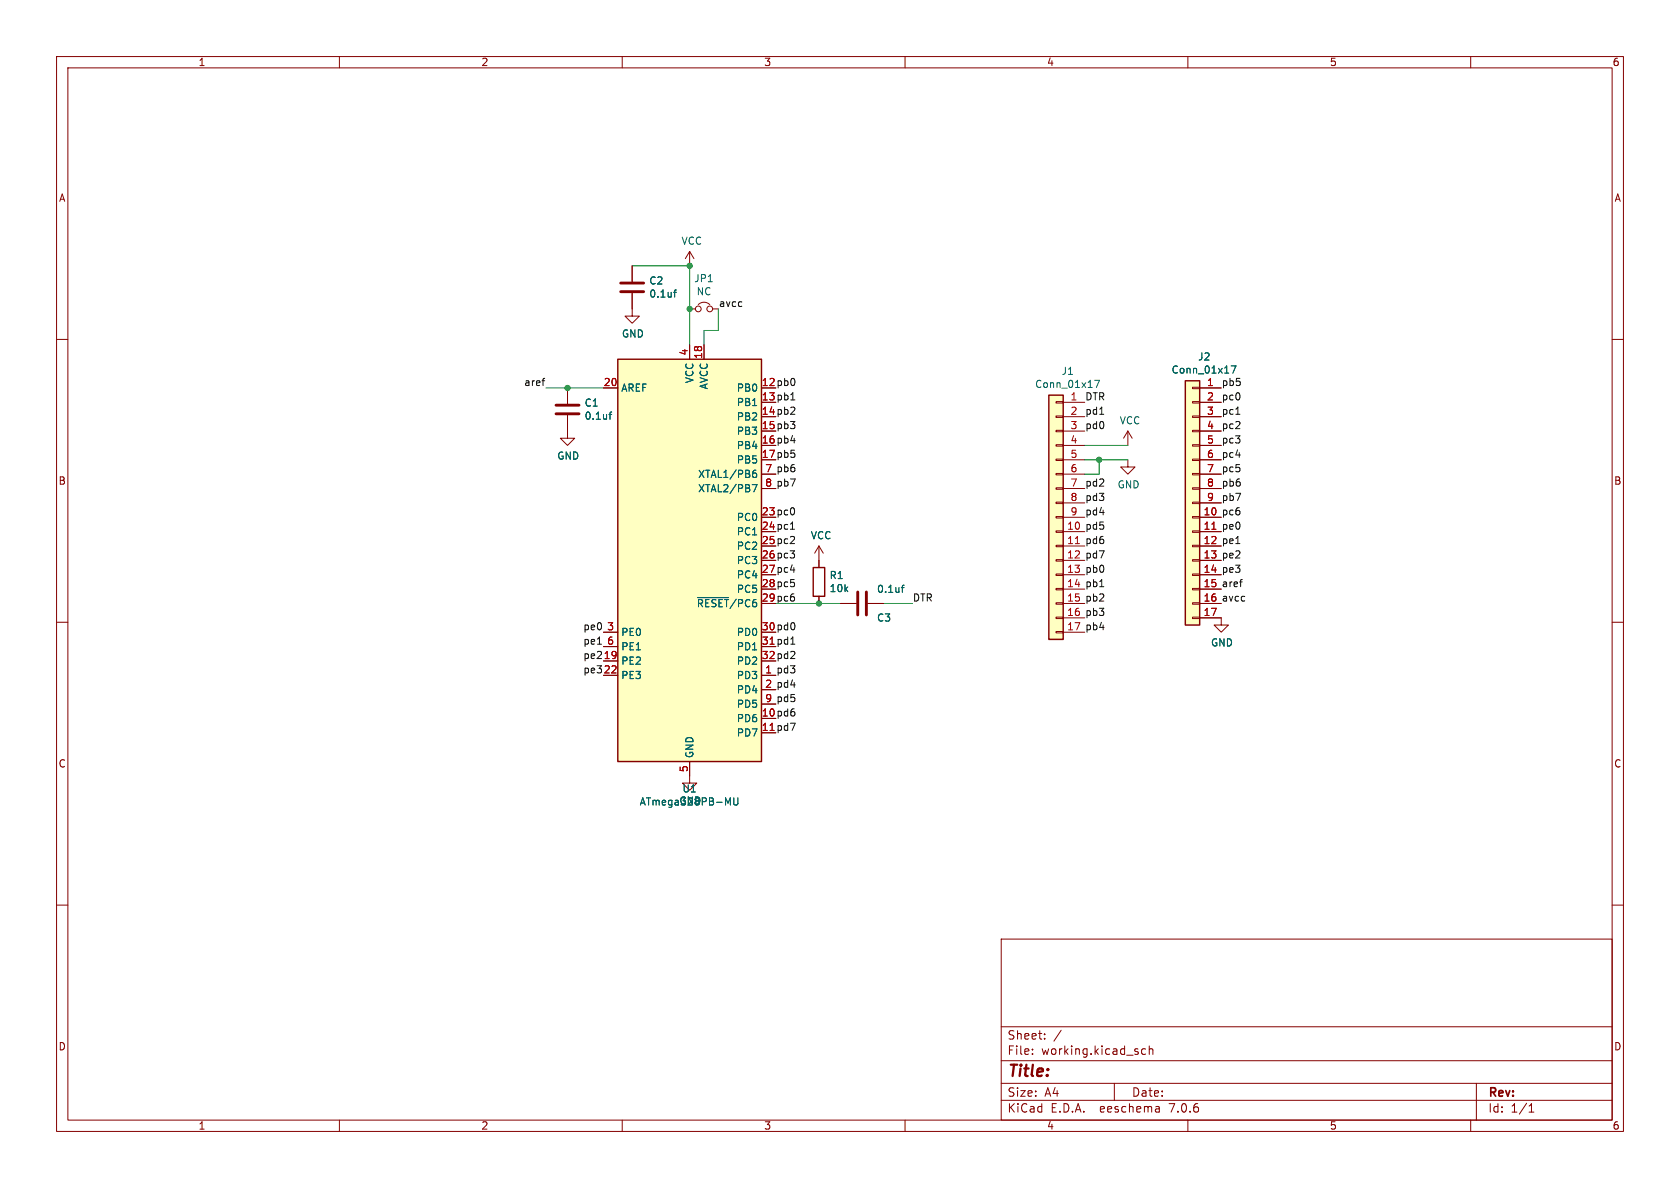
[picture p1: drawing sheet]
(kicad_sch (version 20230121) (generator eeschema)

 (paper "A4")

 (lib_symbols
  (symbol "ATmega328PB-bread-board-rescue:ATmega328PB-MU-MCU_Microchip_ATmega-ATmega328PB-bread-board-rescue" (in_bom yes) (on_board yes)
   (property "Reference" "U" (at -12.7 36.83 0) (effects (font (size 1.27 1.27)) (justify left bottom)))
   (property "Value" "ATmega328PB-bread-board-rescue_ATmega328PB-MU-MCU_Microchip_ATmega" (at 2.54 -36.83 0) (effects (font (size 1.27 1.27)) (justify left top)))
   (property "Footprint" "Package_DFN_QFN:QFN-32-1EP_5x5mm_P0.5mm_EP3.1x3.1mm" (at 0 0 0) (effects (font (size 1.27 1.27) italic) hide))
   (property "Datasheet" "" (at 0 0 0) (effects (font (size 1.27 1.27)) hide))
   (symbol "ATmega328PB-MU-MCU_Microchip_ATmega-ATmega328PB-bread-board-rescue_0_1"
    (rectangle (start -12.7 -35.56) (end 12.7 35.56) (stroke (width 0.254) (type solid)) (fill (type background))))
   (symbol "ATmega328PB-MU-MCU_Microchip_ATmega-ATmega328PB-bread-board-rescue_1_1"
    (pin bidirectional line (at 15.24 -20.32 180) (length 2.54) (name "PD3" (effects (font (size 1.27 1.27)))) (number "1" (effects (font (size 1.27 1.27)))))
    (pin bidirectional line (at 15.24 -27.94 180) (length 2.54) (name "PD6" (effects (font (size 1.27 1.27)))) (number "10" (effects (font (size 1.27 1.27)))))
    (pin bidirectional line (at 15.24 -30.48 180) (length 2.54) (name "PD7" (effects (font (size 1.27 1.27)))) (number "11" (effects (font (size 1.27 1.27)))))
    (pin bidirectional line (at 15.24 30.48 180) (length 2.54) (name "PB0" (effects (font (size 1.27 1.27)))) (number "12" (effects (font (size 1.27 1.27)))))
    (pin bidirectional line (at 15.24 27.94 180) (length 2.54) (name "PB1" (effects (font (size 1.27 1.27)))) (number "13" (effects (font (size 1.27 1.27)))))
    (pin bidirectional line (at 15.24 25.4 180) (length 2.54) (name "PB2" (effects (font (size 1.27 1.27)))) (number "14" (effects (font (size 1.27 1.27)))))
    (pin bidirectional line (at 15.24 22.86 180) (length 2.54) (name "PB3" (effects (font (size 1.27 1.27)))) (number "15" (effects (font (size 1.27 1.27)))))
    (pin bidirectional line (at 15.24 20.32 180) (length 2.54) (name "PB4" (effects (font (size 1.27 1.27)))) (number "16" (effects (font (size 1.27 1.27)))))
    (pin bidirectional line (at 15.24 17.78 180) (length 2.54) (name "PB5" (effects (font (size 1.27 1.27)))) (number "17" (effects (font (size 1.27 1.27)))))
    (pin power_in line (at 2.54 38.1 270) (length 2.54) (name "AVCC" (effects (font (size 1.27 1.27)))) (number "18" (effects (font (size 1.27 1.27)))))
    (pin bidirectional line (at -15.24 -17.78 0) (length 2.54) (name "PE2" (effects (font (size 1.27 1.27)))) (number "19" (effects (font (size 1.27 1.27)))))
    (pin bidirectional line (at 15.24 -22.86 180) (length 2.54) (name "PD4" (effects (font (size 1.27 1.27)))) (number "2" (effects (font (size 1.27 1.27)))))
    (pin passive line (at -15.24 30.48 0) (length 2.54) (name "AREF" (effects (font (size 1.27 1.27)))) (number "20" (effects (font (size 1.27 1.27)))))
    (pin passive line (at 0 -38.1 90) (length 2.54) hide (name "GND" (effects (font (size 1.27 1.27)))) (number "21" (effects (font (size 1.27 1.27)))))
    (pin bidirectional line (at -15.24 -20.32 0) (length 2.54) (name "PE3" (effects (font (size 1.27 1.27)))) (number "22" (effects (font (size 1.27 1.27)))))
    (pin bidirectional line (at 15.24 7.62 180) (length 2.54) (name "PC0" (effects (font (size 1.27 1.27)))) (number "23" (effects (font (size 1.27 1.27)))))
    (pin bidirectional line (at 15.24 5.08 180) (length 2.54) (name "PC1" (effects (font (size 1.27 1.27)))) (number "24" (effects (font (size 1.27 1.27)))))
    (pin bidirectional line (at 15.24 2.54 180) (length 2.54) (name "PC2" (effects (font (size 1.27 1.27)))) (number "25" (effects (font (size 1.27 1.27)))))
    (pin bidirectional line (at 15.24 0 180) (length 2.54) (name "PC3" (effects (font (size 1.27 1.27)))) (number "26" (effects (font (size 1.27 1.27)))))
    (pin bidirectional line (at 15.24 -2.54 180) (length 2.54) (name "PC4" (effects (font (size 1.27 1.27)))) (number "27" (effects (font (size 1.27 1.27)))))
    (pin bidirectional line (at 15.24 -5.08 180) (length 2.54) (name "PC5" (effects (font (size 1.27 1.27)))) (number "28" (effects (font (size 1.27 1.27)))))
    (pin bidirectional line (at 15.24 -7.62 180) (length 2.54) (name "~{RESET}/PC6" (effects (font (size 1.27 1.27)))) (number "29" (effects (font (size 1.27 1.27)))))
    (pin bidirectional line (at -15.24 -12.7 0) (length 2.54) (name "PE0" (effects (font (size 1.27 1.27)))) (number "3" (effects (font (size 1.27 1.27)))))
    (pin bidirectional line (at 15.24 -12.7 180) (length 2.54) (name "PD0" (effects (font (size 1.27 1.27)))) (number "30" (effects (font (size 1.27 1.27)))))
    (pin bidirectional line (at 15.24 -15.24 180) (length 2.54) (name "PD1" (effects (font (size 1.27 1.27)))) (number "31" (effects (font (size 1.27 1.27)))))
    (pin bidirectional line (at 15.24 -17.78 180) (length 2.54) (name "PD2" (effects (font (size 1.27 1.27)))) (number "32" (effects (font (size 1.27 1.27)))))
    (pin passive line (at 0 -38.1 90) (length 2.54) hide (name "GND" (effects (font (size 1.27 1.27)))) (number "33" (effects (font (size 1.27 1.27)))))
    (pin power_in line (at 0 38.1 270) (length 2.54) (name "VCC" (effects (font (size 1.27 1.27)))) (number "4" (effects (font (size 1.27 1.27)))))
    (pin power_in line (at 0 -38.1 90) (length 2.54) (name "GND" (effects (font (size 1.27 1.27)))) (number "5" (effects (font (size 1.27 1.27)))))
    (pin bidirectional line (at -15.24 -15.24 0) (length 2.54) (name "PE1" (effects (font (size 1.27 1.27)))) (number "6" (effects (font (size 1.27 1.27)))))
    (pin bidirectional line (at 15.24 15.24 180) (length 2.54) (name "XTAL1/PB6" (effects (font (size 1.27 1.27)))) (number "7" (effects (font (size 1.27 1.27)))))
    (pin bidirectional line (at 15.24 12.7 180) (length 2.54) (name "XTAL2/PB7" (effects (font (size 1.27 1.27)))) (number "8" (effects (font (size 1.27 1.27)))))
    (pin bidirectional line (at 15.24 -25.4 180) (length 2.54) (name "PD5" (effects (font (size 1.27 1.27)))) (number "9" (effects (font (size 1.27 1.27)))))))
  (symbol "ATmega328PB-bread-board-rescue:C-Device-ATmega328PB-bread-board-rescue" (pin_numbers hide) (pin_names (offset 0.254)) (in_bom yes) (on_board yes)
   (property "Reference" "C" (at 0.635 2.54 0) (effects (font (size 1.27 1.27)) (justify left)))
   (property "Value" "ATmega328PB-bread-board-rescue_C-Device" (at 0.635 -2.54 0) (effects (font (size 1.27 1.27)) (justify left)))
   (property "Footprint" "" (at 0.9652 -3.81 0) (effects (font (size 1.27 1.27)) hide))
   (property "Datasheet" "" (at 0 0 0) (effects (font (size 1.27 1.27)) hide))
   (symbol "C-Device-ATmega328PB-bread-board-rescue_0_1"
    (polyline (pts (xy -2.032 -0.762) (xy 2.032 -0.762)) (stroke (width 0.508) (type solid)) (fill (type none)))
    (polyline (pts (xy -2.032 0.762) (xy 2.032 0.762)) (stroke (width 0.508) (type solid)) (fill (type none))))
   (symbol "C-Device-ATmega328PB-bread-board-rescue_1_1"
    (pin passive line (at 0 3.81 270) (length 2.794) (name "~" (effects (font (size 1.27 1.27)))) (number "1" (effects (font (size 1.27 1.27)))))
    (pin passive line (at 0 -3.81 90) (length 2.794) (name "~" (effects (font (size 1.27 1.27)))) (number "2" (effects (font (size 1.27 1.27)))))))
  (symbol "ATmega328PB-bread-board-rescue:Conn_01x17-Connector_Generic-ATmega328PB-bread-board-rescue" (pin_names (offset 1.016) hide) (in_bom yes) (on_board yes)
   (property "Reference" "J" (at 0 22.86 0) (effects (font (size 1.27 1.27))))
   (property "Value" "ATmega328PB-bread-board-rescue_Conn_01x17-Connector_Generic" (at 0 -22.86 0) (effects (font (size 1.27 1.27))))
   (property "Footprint" "" (at 0 0 0) (effects (font (size 1.27 1.27)) hide))
   (property "Datasheet" "" (at 0 0 0) (effects (font (size 1.27 1.27)) hide))
   (symbol "Conn_01x17-Connector_Generic-ATmega328PB-bread-board-rescue_1_1"
    (rectangle (start -1.27 -20.193) (end 0 -20.447) (stroke (width 0.1524) (type solid)) (fill (type none)))
    (rectangle (start -1.27 -17.653) (end 0 -17.907) (stroke (width 0.1524) (type solid)) (fill (type none)))
    (rectangle (start -1.27 -15.113) (end 0 -15.367) (stroke (width 0.1524) (type solid)) (fill (type none)))
    (rectangle (start -1.27 -12.573) (end 0 -12.827) (stroke (width 0.1524) (type solid)) (fill (type none)))
    (rectangle (start -1.27 -10.033) (end 0 -10.287) (stroke (width 0.1524) (type solid)) (fill (type none)))
    (rectangle (start -1.27 -7.493) (end 0 -7.747) (stroke (width 0.1524) (type solid)) (fill (type none)))
    (rectangle (start -1.27 -4.953) (end 0 -5.207) (stroke (width 0.1524) (type solid)) (fill (type none)))
    (rectangle (start -1.27 -2.413) (end 0 -2.667) (stroke (width 0.1524) (type solid)) (fill (type none)))
    (rectangle (start -1.27 0.127) (end 0 -0.127) (stroke (width 0.1524) (type solid)) (fill (type none)))
    (rectangle (start -1.27 2.667) (end 0 2.413) (stroke (width 0.1524) (type solid)) (fill (type none)))
    (rectangle (start -1.27 5.207) (end 0 4.953) (stroke (width 0.1524) (type solid)) (fill (type none)))
    (rectangle (start -1.27 7.747) (end 0 7.493) (stroke (width 0.1524) (type solid)) (fill (type none)))
    (rectangle (start -1.27 10.287) (end 0 10.033) (stroke (width 0.1524) (type solid)) (fill (type none)))
    (rectangle (start -1.27 12.827) (end 0 12.573) (stroke (width 0.1524) (type solid)) (fill (type none)))
    (rectangle (start -1.27 15.367) (end 0 15.113) (stroke (width 0.1524) (type solid)) (fill (type none)))
    (rectangle (start -1.27 17.907) (end 0 17.653) (stroke (width 0.1524) (type solid)) (fill (type none)))
    (rectangle (start -1.27 20.447) (end 0 20.193) (stroke (width 0.1524) (type solid)) (fill (type none)))
    (rectangle (start -1.27 21.59) (end 1.27 -21.59) (stroke (width 0.254) (type solid)) (fill (type background)))
    (pin passive line (at -5.08 20.32 0) (length 3.81) (name "Pin_1" (effects (font (size 1.27 1.27)))) (number "1" (effects (font (size 1.27 1.27)))))
    (pin passive line (at -5.08 -2.54 0) (length 3.81) (name "Pin_10" (effects (font (size 1.27 1.27)))) (number "10" (effects (font (size 1.27 1.27)))))
    (pin passive line (at -5.08 -5.08 0) (length 3.81) (name "Pin_11" (effects (font (size 1.27 1.27)))) (number "11" (effects (font (size 1.27 1.27)))))
    (pin passive line (at -5.08 -7.62 0) (length 3.81) (name "Pin_12" (effects (font (size 1.27 1.27)))) (number "12" (effects (font (size 1.27 1.27)))))
    (pin passive line (at -5.08 -10.16 0) (length 3.81) (name "Pin_13" (effects (font (size 1.27 1.27)))) (number "13" (effects (font (size 1.27 1.27)))))
    (pin passive line (at -5.08 -12.7 0) (length 3.81) (name "Pin_14" (effects (font (size 1.27 1.27)))) (number "14" (effects (font (size 1.27 1.27)))))
    (pin passive line (at -5.08 -15.24 0) (length 3.81) (name "Pin_15" (effects (font (size 1.27 1.27)))) (number "15" (effects (font (size 1.27 1.27)))))
    (pin passive line (at -5.08 -17.78 0) (length 3.81) (name "Pin_16" (effects (font (size 1.27 1.27)))) (number "16" (effects (font (size 1.27 1.27)))))
    (pin passive line (at -5.08 -20.32 0) (length 3.81) (name "Pin_17" (effects (font (size 1.27 1.27)))) (number "17" (effects (font (size 1.27 1.27)))))
    (pin passive line (at -5.08 17.78 0) (length 3.81) (name "Pin_2" (effects (font (size 1.27 1.27)))) (number "2" (effects (font (size 1.27 1.27)))))
    (pin passive line (at -5.08 15.24 0) (length 3.81) (name "Pin_3" (effects (font (size 1.27 1.27)))) (number "3" (effects (font (size 1.27 1.27)))))
    (pin passive line (at -5.08 12.7 0) (length 3.81) (name "Pin_4" (effects (font (size 1.27 1.27)))) (number "4" (effects (font (size 1.27 1.27)))))
    (pin passive line (at -5.08 10.16 0) (length 3.81) (name "Pin_5" (effects (font (size 1.27 1.27)))) (number "5" (effects (font (size 1.27 1.27)))))
    (pin passive line (at -5.08 7.62 0) (length 3.81) (name "Pin_6" (effects (font (size 1.27 1.27)))) (number "6" (effects (font (size 1.27 1.27)))))
    (pin passive line (at -5.08 5.08 0) (length 3.81) (name "Pin_7" (effects (font (size 1.27 1.27)))) (number "7" (effects (font (size 1.27 1.27)))))
    (pin passive line (at -5.08 2.54 0) (length 3.81) (name "Pin_8" (effects (font (size 1.27 1.27)))) (number "8" (effects (font (size 1.27 1.27)))))
    (pin passive line (at -5.08 0 0) (length 3.81) (name "Pin_9" (effects (font (size 1.27 1.27)))) (number "9" (effects (font (size 1.27 1.27)))))))
  (symbol "ATmega328PB-bread-board-rescue:GND-power-ATmega328PB-bread-board-rescue" (power) (pin_names (offset 0)) (in_bom yes) (on_board yes)
   (property "Reference" "#PWR" (at 0 -6.35 0) (effects (font (size 1.27 1.27)) hide))
   (property "Value" "GND-power-ATmega328PB-bread-board-rescue" (at 0 -3.81 0) (effects (font (size 1.27 1.27))))
   (property "Footprint" "" (at 0 0 0) (effects (font (size 1.27 1.27)) hide))
   (property "Datasheet" "" (at 0 0 0) (effects (font (size 1.27 1.27)) hide))
   (symbol "GND-power-ATmega328PB-bread-board-rescue_0_1"
    (polyline (pts (xy 0 0) (xy 0 -1.27) (xy 1.27 -1.27) (xy 0 -2.54) (xy -1.27 -1.27) (xy 0 -1.27)) (stroke (width 0) (type solid)) (fill (type none))))
   (symbol "GND-power-ATmega328PB-bread-board-rescue_1_1"
    (pin power_in line (at 0 0 270) (length 0) hide (name "GND" (effects (font (size 1.27 1.27)))) (number "1" (effects (font (size 1.27 1.27)))))))
  (symbol "ATmega328PB-bread-board-rescue:Jumper_NC_Small-Device-ATmega328PB-bread-board-rescue" (pin_numbers hide) (pin_names (offset 0.762) hide) (in_bom yes) (on_board yes)
   (property "Reference" "JP" (at 0 2.032 0) (effects (font (size 1.27 1.27))))
   (property "Value" "ATmega328PB-bread-board-rescue_Jumper_NC_Small-Device" (at 0.254 -1.524 0) (effects (font (size 1.27 1.27))))
   (property "Footprint" "" (at 0 0 0) (effects (font (size 1.27 1.27)) hide))
   (property "Datasheet" "" (at 0 0 0) (effects (font (size 1.27 1.27)) hide))
   (symbol "Jumper_NC_Small-Device-ATmega328PB-bread-board-rescue_0_1"
    (circle (center -1.016 0) (radius 0.508) (stroke (width 0) (type solid)) (fill (type none)))
    (circle (center 1.016 0) (radius 0.508) (stroke (width 0) (type solid)) (fill (type none)))
    (arc (start 1.016 0.762) (mid 0 1.1828) (end -1.016 0.762) (stroke (width 0) (type solid)) (fill (type none)))
    (pin passive line (at -2.54 0 0) (length 1.016) (name "1" (effects (font (size 1.27 1.27)))) (number "1" (effects (font (size 1.27 1.27)))))
    (pin passive line (at 2.54 0 180) (length 1.016) (name "2" (effects (font (size 1.27 1.27)))) (number "2" (effects (font (size 1.27 1.27)))))))
  (symbol "ATmega328PB-bread-board-rescue:VCC-power-ATmega328PB-bread-board-rescue" (power) (pin_names (offset 0)) (in_bom yes) (on_board yes)
   (property "Reference" "#PWR" (at 0 -3.81 0) (effects (font (size 1.27 1.27)) hide))
   (property "Value" "VCC-power-ATmega328PB-bread-board-rescue" (at 0 3.81 0) (effects (font (size 1.27 1.27))))
   (property "Footprint" "" (at 0 0 0) (effects (font (size 1.27 1.27)) hide))
   (property "Datasheet" "" (at 0 0 0) (effects (font (size 1.27 1.27)) hide))
   (symbol "VCC-power-ATmega328PB-bread-board-rescue_0_1"
    (polyline (pts (xy -0.762 1.27) (xy 0 2.54)) (stroke (width 0) (type solid)) (fill (type none)))
    (polyline (pts (xy 0 0) (xy 0 2.54)) (stroke (width 0) (type solid)) (fill (type none)))
    (polyline (pts (xy 0 2.54) (xy 0.762 1.27)) (stroke (width 0) (type solid)) (fill (type none))))
   (symbol "VCC-power-ATmega328PB-bread-board-rescue_1_1"
    (pin power_in line (at 0 0 90) (length 0) hide (name "VCC" (effects (font (size 1.27 1.27)))) (number "1" (effects (font (size 1.27 1.27)))))))
  (symbol "Device:R" (pin_numbers hide) (pin_names (offset 0)) (in_bom yes) (on_board yes)
   (property "Reference" "R" (at 2.032 0 90) (effects (font (size 1.27 1.27))))
   (property "Value" "R" (at 0 0 90) (effects (font (size 1.27 1.27))))
   (property "Footprint" "" (at -1.778 0 90) (effects (font (size 1.27 1.27)) hide))
   (property "Datasheet" "~" (at 0 0 0) (effects (font (size 1.27 1.27)) hide))
   (symbol "R_0_1"
    (rectangle (start -1.016 -2.54) (end 1.016 2.54) (stroke (width 0.254) (type default)) (fill (type none))))
   (symbol "R_1_1"
    (pin passive line (at 0 3.81 270) (length 1.27) (name "~" (effects (font (size 1.27 1.27)))) (number "1" (effects (font (size 1.27 1.27)))))
    (pin passive line (at 0 -3.81 90) (length 1.27) (name "~" (effects (font (size 1.27 1.27)))) (number "2" (effects (font (size 1.27 1.27))))))))

 (junction (at 121.92 54.61) (diameter 0) (color 0 0 0 0))
 (junction (at 100.33 68.58) (diameter 0) (color 0 0 0 0))
 (junction (at 194.31 81.28) (diameter 0) (color 0 0 0 0))
 (junction (at 121.92 46.99) (diameter 0) (color 0 0 0 0))
 (junction (at 144.78 106.68) (diameter 0) (color 0 0 0 0))

 (wire (pts (xy 161.29 106.68) (xy 156.21 106.68)) (stroke (width 0) (type default)))
 (wire (pts (xy 199.39 78.74) (xy 191.77 78.74)) (stroke (width 0) (type default)))
 (wire (pts (xy 199.39 81.28) (xy 194.31 81.28)) (stroke (width 0) (type default)))
 (wire (pts (xy 137.16 106.68) (xy 144.78 106.68)) (stroke (width 0) (type default)))
 (wire (pts (xy 194.31 81.28) (xy 194.31 83.82)) (stroke (width 0) (type default)))
 (wire (pts (xy 111.76 46.99) (xy 121.92 46.99)) (stroke (width 0) (type default)))
 (wire (pts (xy 124.46 58.42) (xy 124.46 60.96)) (stroke (width 0) (type default)))
 (wire (pts (xy 127 54.61) (xy 127 58.42)) (stroke (width 0) (type default)))
 (wire (pts (xy 194.31 83.82) (xy 191.77 83.82)) (stroke (width 0) (type default)))
 (wire (pts (xy 121.92 46.99) (xy 121.92 54.61)) (stroke (width 0) (type default)))
 (wire (pts (xy 127 58.42) (xy 124.46 58.42)) (stroke (width 0) (type default)))
 (wire (pts (xy 100.33 68.58) (xy 96.52 68.58)) (stroke (width 0) (type default)))
 (wire (pts (xy 121.92 54.61) (xy 121.92 60.96)) (stroke (width 0) (type default)))
 (wire (pts (xy 100.33 68.58) (xy 106.68 68.58)) (stroke (width 0) (type default)))
 (wire (pts (xy 194.31 81.28) (xy 191.77 81.28)) (stroke (width 0) (type default)))
 (wire (pts (xy 144.78 106.68) (xy 148.59 106.68)) (stroke (width 0) (type default)))

 (label "pc5" (at 215.9 83.82 0) (effects (font (size 1.27 1.27)) (justify left bottom)))
 (label "pe0" (at 106.68 111.76 180) (effects (font (size 1.27 1.27)) (justify right bottom)))
 (label "pd0" (at 191.77 76.2 0) (effects (font (size 1.27 1.27)) (justify left bottom)))
 (label "pd6" (at 137.16 127 0) (effects (font (size 1.27 1.27)) (justify left bottom)))
 (label "pb2" (at 137.16 73.66 0) (effects (font (size 1.27 1.27)) (justify left bottom)))
 (label "pb2" (at 191.77 106.68 0) (effects (font (size 1.27 1.27)) (justify left bottom)))
 (label "pd0" (at 137.16 111.76 0) (effects (font (size 1.27 1.27)) (justify left bottom)))
 (label "pd6" (at 191.77 96.52 0) (effects (font (size 1.27 1.27)) (justify left bottom)))
 (label "pc3" (at 137.16 99.06 0) (effects (font (size 1.27 1.27)) (justify left bottom)))
 (label "DTR" (at 191.77 71.12 0) (effects (font (size 1.27 1.27)) (justify left bottom)))
 (label "pe2" (at 106.68 116.84 180) (effects (font (size 1.27 1.27)) (justify right bottom)))
 (label "pd7" (at 137.16 129.54 0) (effects (font (size 1.27 1.27)) (justify left bottom)))
 (label "pe1" (at 215.9 96.52 0) (effects (font (size 1.27 1.27)) (justify left bottom)))
 (label "pd3" (at 191.77 88.9 0) (effects (font (size 1.27 1.27)) (justify left bottom)))
 (label "pe3" (at 215.9 101.6 0) (effects (font (size 1.27 1.27)) (justify left bottom)))
 (label "pc4" (at 137.16 101.6 0) (effects (font (size 1.27 1.27)) (justify left bottom)))
 (label "pe3" (at 106.68 119.38 180) (effects (font (size 1.27 1.27)) (justify right bottom)))
 (label "pc3" (at 215.9 78.74 0) (effects (font (size 1.27 1.27)) (justify left bottom)))
 (label "pc2" (at 137.16 96.52 0) (effects (font (size 1.27 1.27)) (justify left bottom)))
 (label "pd2" (at 191.77 86.36 0) (effects (font (size 1.27 1.27)) (justify left bottom)))
 (label "avcc" (at 215.9 106.68 0) (effects (font (size 1.27 1.27)) (justify left bottom)))
 (label "pd1" (at 191.77 73.66 0) (effects (font (size 1.27 1.27)) (justify left bottom)))
 (label "pb7" (at 137.16 86.36 0) (effects (font (size 1.27 1.27)) (justify left bottom)))
 (label "pe1" (at 106.68 114.3 180) (effects (font (size 1.27 1.27)) (justify right bottom)))
 (label "aref" (at 96.52 68.58 180) (effects (font (size 1.27 1.27)) (justify right bottom)))
 (label "avcc" (at 127 54.61 0) (effects (font (size 1.27 1.27)) (justify left bottom)))
 (label "pb5" (at 137.16 81.28 0) (effects (font (size 1.27 1.27)) (justify left bottom)))
 (label "pb7" (at 215.9 88.9 0) (effects (font (size 1.27 1.27)) (justify left bottom)))
 (label "pc0" (at 215.9 71.12 0) (effects (font (size 1.27 1.27)) (justify left bottom)))
 (label "pb1" (at 191.77 104.14 0) (effects (font (size 1.27 1.27)) (justify left bottom)))
 (label "DTR" (at 161.29 106.68 0) (effects (font (size 1.27 1.27)) (justify left bottom)))
 (label "pc0" (at 137.16 91.44 0) (effects (font (size 1.27 1.27)) (justify left bottom)))
 (label "pc2" (at 215.9 76.2 0) (effects (font (size 1.27 1.27)) (justify left bottom)))
 (label "pc1" (at 215.9 73.66 0) (effects (font (size 1.27 1.27)) (justify left bottom)))
 (label "pb5" (at 215.9 68.58 0) (effects (font (size 1.27 1.27)) (justify left bottom)))
 (label "pb0" (at 191.77 101.6 0) (effects (font (size 1.27 1.27)) (justify left bottom)))
 (label "pb0" (at 137.16 68.58 0) (effects (font (size 1.27 1.27)) (justify left bottom)))
 (label "pd4" (at 137.16 121.92 0) (effects (font (size 1.27 1.27)) (justify left bottom)))
 (label "pe2" (at 215.9 99.06 0) (effects (font (size 1.27 1.27)) (justify left bottom)))
 (label "pb4" (at 191.77 111.76 0) (effects (font (size 1.27 1.27)) (justify left bottom)))
 (label "pc4" (at 215.9 81.28 0) (effects (font (size 1.27 1.27)) (justify left bottom)))
 (label "pd7" (at 191.77 99.06 0) (effects (font (size 1.27 1.27)) (justify left bottom)))
 (label "pb1" (at 137.16 71.12 0) (effects (font (size 1.27 1.27)) (justify left bottom)))
 (label "pd4" (at 191.77 91.44 0) (effects (font (size 1.27 1.27)) (justify left bottom)))
 (label "pd1" (at 137.16 114.3 0) (effects (font (size 1.27 1.27)) (justify left bottom)))
 (label "aref" (at 215.9 104.14 0) (effects (font (size 1.27 1.27)) (justify left bottom)))
 (label "pd5" (at 191.77 93.98 0) (effects (font (size 1.27 1.27)) (justify left bottom)))
 (label "pc5" (at 137.16 104.14 0) (effects (font (size 1.27 1.27)) (justify left bottom)))
 (label "pb3" (at 191.77 109.22 0) (effects (font (size 1.27 1.27)) (justify left bottom)))
 (label "pb6" (at 137.16 83.82 0) (effects (font (size 1.27 1.27)) (justify left bottom)))
 (label "pb3" (at 137.16 76.2 0) (effects (font (size 1.27 1.27)) (justify left bottom)))
 (label "pb6" (at 215.9 86.36 0) (effects (font (size 1.27 1.27)) (justify left bottom)))
 (label "pe0" (at 215.9 93.98 0) (effects (font (size 1.27 1.27)) (justify left bottom)))
 (label "pd3" (at 137.16 119.38 0) (effects (font (size 1.27 1.27)) (justify left bottom)))
 (label "pb4" (at 137.16 78.74 0) (effects (font (size 1.27 1.27)) (justify left bottom)))
 (label "pc6" (at 137.16 106.68 0) (effects (font (size 1.27 1.27)) (justify left bottom)))
 (label "pd5" (at 137.16 124.46 0) (effects (font (size 1.27 1.27)) (justify left bottom)))
 (label "pc6" (at 215.9 91.44 0) (effects (font (size 1.27 1.27)) (justify left bottom)))
 (label "pd2" (at 137.16 116.84 0) (effects (font (size 1.27 1.27)) (justify left bottom)))
 (label "pc1" (at 137.16 93.98 0) (effects (font (size 1.27 1.27)) (justify left bottom)))

 (symbol (lib_id "ATmega328PB-bread-board-rescue:GND-power-ATmega328PB-bread-board-rescue") (at 121.92 137.16 0) (unit 1) (in_bom yes) (on_board yes) (dnp no)
  (property "Reference" "#PWR0102" (at 121.92 143.51 0) (effects (font (size 1.27 1.27)) hide))
  (property "Value" "GND" (at 122.047 141.5542 0) (effects (font (size 1.27 1.27))))
  (property "Footprint" "" (at 121.92 137.16 0) (effects (font (size 1.27 1.27)) hide))
  (property "Datasheet" "" (at 121.92 137.16 0) (effects (font (size 1.27 1.27)) hide)) (pin "1"))

 (symbol (lib_id "ATmega328PB-bread-board-rescue:VCC-power-ATmega328PB-bread-board-rescue") (at 121.92 46.99 0) (unit 1) (in_bom yes) (on_board yes) (dnp no)
  (property "Reference" "#PWR0101" (at 121.92 50.8 0) (effects (font (size 1.27 1.27)) hide))
  (property "Value" "VCC" (at 122.301 42.5958 0) (effects (font (size 1.27 1.27))))
  (property "Footprint" "" (at 121.92 46.99 0) (effects (font (size 1.27 1.27)) hide))
  (property "Datasheet" "" (at 121.92 46.99 0) (effects (font (size 1.27 1.27)) hide)) (pin "1"))

 (symbol (lib_id "ATmega328PB-bread-board-rescue:C-Device-ATmega328PB-bread-board-rescue") (at 100.33 72.39 0) (unit 1) (in_bom yes) (on_board yes) (dnp no)
  (property "Reference" "C1" (at 103.251 71.2216 0) (effects (font (size 1.27 1.27)) (justify left)))
  (property "Value" "0.1uf" (at 103.251 73.533 0) (effects (font (size 1.27 1.27)) (justify left)))
  (property "Footprint" "Capacitor_SMD:C_0402_1005Metric" (at 101.2952 76.2 0) (effects (font (size 1.27 1.27)) hide))
  (property "Datasheet" "~" (at 100.33 72.39 0) (effects (font (size 1.27 1.27)) hide)) (pin "1") (pin "2"))

 (symbol (lib_id "ATmega328PB-bread-board-rescue:GND-power-ATmega328PB-bread-board-rescue") (at 100.33 76.2 0) (unit 1) (in_bom yes) (on_board yes) (dnp no)
  (property "Reference" "#PWR0103" (at 100.33 82.55 0) (effects (font (size 1.27 1.27)) hide))
  (property "Value" "GND" (at 100.457 80.5942 0) (effects (font (size 1.27 1.27))))
  (property "Footprint" "" (at 100.33 76.2 0) (effects (font (size 1.27 1.27)) hide))
  (property "Datasheet" "" (at 100.33 76.2 0) (effects (font (size 1.27 1.27)) hide)) (pin "1"))

 (symbol (lib_id "ATmega328PB-bread-board-rescue:C-Device-ATmega328PB-bread-board-rescue") (at 111.76 50.8 0) (unit 1) (in_bom yes) (on_board yes) (dnp no)
  (property "Reference" "C2" (at 114.681 49.6316 0) (effects (font (size 1.27 1.27)) (justify left)))
  (property "Value" "0.1uf" (at 114.681 51.943 0) (effects (font (size 1.27 1.27)) (justify left)))
  (property "Footprint" "Capacitor_SMD:C_0402_1005Metric" (at 112.7252 54.61 0) (effects (font (size 1.27 1.27)) hide))
  (property "Datasheet" "~" (at 111.76 50.8 0) (effects (font (size 1.27 1.27)) hide)) (pin "1") (pin "2"))

 (symbol (lib_id "ATmega328PB-bread-board-rescue:GND-power-ATmega328PB-bread-board-rescue") (at 111.76 54.61 0) (unit 1) (in_bom yes) (on_board yes) (dnp no)
  (property "Reference" "#PWR0104" (at 111.76 60.96 0) (effects (font (size 1.27 1.27)) hide))
  (property "Value" "GND" (at 111.887 59.0042 0) (effects (font (size 1.27 1.27))))
  (property "Footprint" "" (at 111.76 54.61 0) (effects (font (size 1.27 1.27)) hide))
  (property "Datasheet" "" (at 111.76 54.61 0) (effects (font (size 1.27 1.27)) hide)) (pin "1"))

 (symbol (lib_id "ATmega328PB-bread-board-rescue:Jumper_NC_Small-Device-ATmega328PB-bread-board-rescue") (at 124.46 54.61 0) (unit 1) (in_bom yes) (on_board yes) (dnp no)
  (property "Reference" "JP1" (at 124.46 49.2252 0) (effects (font (size 1.27 1.27))))
  (property "Value" "NC" (at 124.46 51.5366 0) (effects (font (size 1.27 1.27))))
  (property "Footprint" "Jumper:SolderJumper-2_P1.3mm_Bridged_RoundedPad1.0x1.5mm" (at 124.46 54.61 0) (effects (font (size 1.27 1.27)) hide))
  (property "Datasheet" "~" (at 124.46 54.61 0) (effects (font (size 1.27 1.27)) hide)) (pin "1") (pin "2"))

 (symbol (lib_id "ATmega328PB-bread-board-rescue:GND-power-ATmega328PB-bread-board-rescue") (at 215.9 109.22 0) (unit 1) (in_bom yes) (on_board yes) (dnp no)
  (property "Reference" "#PWR0105" (at 215.9 115.57 0) (effects (font (size 1.27 1.27)) hide))
  (property "Value" "GND" (at 216.027 113.6142 0) (effects (font (size 1.27 1.27))))
  (property "Footprint" "" (at 215.9 109.22 0) (effects (font (size 1.27 1.27)) hide))
  (property "Datasheet" "" (at 215.9 109.22 0) (effects (font (size 1.27 1.27)) hide)) (pin "1"))

 (symbol (lib_id "ATmega328PB-bread-board-rescue:Conn_01x17-Connector_Generic-ATmega328PB-bread-board-rescue") (at 186.69 91.44 0) (mirror y) (unit 1) (in_bom yes) (on_board yes) (dnp no)
  (property "Reference" "J1" (at 188.7728 65.6082 0) (effects (font (size 1.27 1.27))))
  (property "Value" "Conn_01x17" (at 188.7728 67.9196 0) (effects (font (size 1.27 1.27))))
  (property "Footprint" "Connector_PinSocket_2.54mm:PinSocket_1x17_P2.54mm_Vertical" (at 186.69 91.44 0) (effects (font (size 1.27 1.27)) hide))
  (property "Datasheet" "~" (at 186.69 91.44 0) (effects (font (size 1.27 1.27)) hide)) (pin "1") (pin "10") (pin "11") (pin "12") (pin "13") (pin "14") (pin "15") (pin "16") (pin "17") (pin "2") (pin "3") (pin "4") (pin "5") (pin "6") (pin "7") (pin "8") (pin "9"))

 (symbol (lib_id "ATmega328PB-bread-board-rescue:Conn_01x17-Connector_Generic-ATmega328PB-bread-board-rescue") (at 210.82 88.9 0) (mirror y) (unit 1) (in_bom yes) (on_board yes) (dnp no)
  (property "Reference" "J2" (at 212.9028 63.0682 0) (effects (font (size 1.27 1.27))))
  (property "Value" "Conn_01x17" (at 212.9028 65.3796 0) (effects (font (size 1.27 1.27))))
  (property "Footprint" "Connector_PinSocket_2.54mm:PinSocket_1x17_P2.54mm_Vertical" (at 210.82 88.9 0) (effects (font (size 1.27 1.27)) hide))
  (property "Datasheet" "~" (at 210.82 88.9 0) (effects (font (size 1.27 1.27)) hide)) (pin "1") (pin "10") (pin "11") (pin "12") (pin "13") (pin "14") (pin "15") (pin "16") (pin "17") (pin "2") (pin "3") (pin "4") (pin "5") (pin "6") (pin "7") (pin "8") (pin "9"))

 (symbol (lib_id "ATmega328PB-bread-board-rescue:GND-power-ATmega328PB-bread-board-rescue") (at 199.39 81.28 0) (unit 1) (in_bom yes) (on_board yes) (dnp no)
  (property "Reference" "#PWR0107" (at 199.39 87.63 0) (effects (font (size 1.27 1.27)) hide))
  (property "Value" "GND" (at 199.517 85.6742 0) (effects (font (size 1.27 1.27))))
  (property "Footprint" "" (at 199.39 81.28 0) (effects (font (size 1.27 1.27)) hide))
  (property "Datasheet" "" (at 199.39 81.28 0) (effects (font (size 1.27 1.27)) hide)) (pin "1"))

 (symbol (lib_id "ATmega328PB-bread-board-rescue:VCC-power-ATmega328PB-bread-board-rescue") (at 199.39 78.74 0) (unit 1) (in_bom yes) (on_board yes) (dnp no)
  (property "Reference" "#PWR0108" (at 199.39 82.55 0) (effects (font (size 1.27 1.27)) hide))
  (property "Value" "VCC" (at 199.771 74.3458 0) (effects (font (size 1.27 1.27))))
  (property "Footprint" "" (at 199.39 78.74 0) (effects (font (size 1.27 1.27)) hide))
  (property "Datasheet" "" (at 199.39 78.74 0) (effects (font (size 1.27 1.27)) hide)) (pin "1"))

 (symbol (lib_id "ATmega328PB-bread-board-rescue:ATmega328PB-MU-MCU_Microchip_ATmega-ATmega328PB-bread-board-rescue") (at 121.92 99.06 0) (unit 1) (in_bom yes) (on_board yes) (dnp no)
  (property "Reference" "U1" (at 121.92 139.4206 0) (effects (font (size 1.27 1.27))))
  (property "Value" "ATmega328PB-MU" (at 121.92 141.732 0) (effects (font (size 1.27 1.27))))
  (property "Footprint" "Package_DFN_QFN:QFN-32-1EP_5x5mm_P0.5mm_EP3.1x3.1mm" (at 121.92 99.06 0) (effects (font (size 1.27 1.27) italic) hide))
  (property "Datasheet" "http://ww1.microchip.com/downloads/en/DeviceDoc/40001906C.pdf" (at 121.92 99.06 0) (effects (font (size 1.27 1.27)) hide)) (pin "1") (pin "10") (pin "11") (pin "12") (pin "13") (pin "14") (pin "15") (pin "16") (pin "17") (pin "18") (pin "19") (pin "2") (pin "20") (pin "21") (pin "22") (pin "23") (pin "24") (pin "25") (pin "26") (pin "27") (pin "28") (pin "29") (pin "3") (pin "30") (pin "31") (pin "32") (pin "33") (pin "4") (pin "5") (pin "6") (pin "7") (pin "8") (pin "9"))

 (symbol (lib_id "ATmega328PB-bread-board-rescue:C-Device-ATmega328PB-bread-board-rescue") (at 152.4 106.68 270) (unit 1) (in_bom yes) (on_board yes) (dnp no)
  (property "Reference" "C3" (at 154.94 109.22 90) (effects (font (size 1.27 1.27)) (justify left)))
  (property "Value" "0.1uf" (at 154.94 104.14 90) (effects (font (size 1.27 1.27)) (justify left)))
  (property "Footprint" "Capacitor_SMD:C_0402_1005Metric" (at 148.59 107.6452 0) (effects (font (size 1.27 1.27)) hide))
  (property "Datasheet" "~" (at 152.4 106.68 0) (effects (font (size 1.27 1.27)) hide)) (pin "1") (pin "2"))

 (symbol (lib_id "Device:R") (at 144.78 102.87 0) (unit 1) (in_bom yes) (on_board yes) (dnp no)
  (property "Reference" "R1" (at 146.558 101.7016 0) (effects (font (size 1.27 1.27)) (justify left)))
  (property "Value" "10k" (at 146.558 104.013 0) (effects (font (size 1.27 1.27)) (justify left)))
  (property "Footprint" "Resistor_SMD:R_0603_1608Metric" (at 143.002 102.87 90) (effects (font (size 1.27 1.27)) hide))
  (property "Datasheet" "~" (at 144.78 102.87 0) (effects (font (size 1.27 1.27)) hide)) (pin "1") (pin "2"))

 (symbol (lib_id "ATmega328PB-bread-board-rescue:VCC-power-ATmega328PB-bread-board-rescue") (at 144.78 99.06 0) (unit 1) (in_bom yes) (on_board yes) (dnp no)
  (property "Reference" "#PWR0106" (at 144.78 102.87 0) (effects (font (size 1.27 1.27)) hide))
  (property "Value" "VCC" (at 145.161 94.6658 0) (effects (font (size 1.27 1.27))))
  (property "Footprint" "" (at 144.78 99.06 0) (effects (font (size 1.27 1.27)) hide))
  (property "Datasheet" "" (at 144.78 99.06 0) (effects (font (size 1.27 1.27)) hide)) (pin "1"))

 (sheet_instances (path "" (page "1"))))
